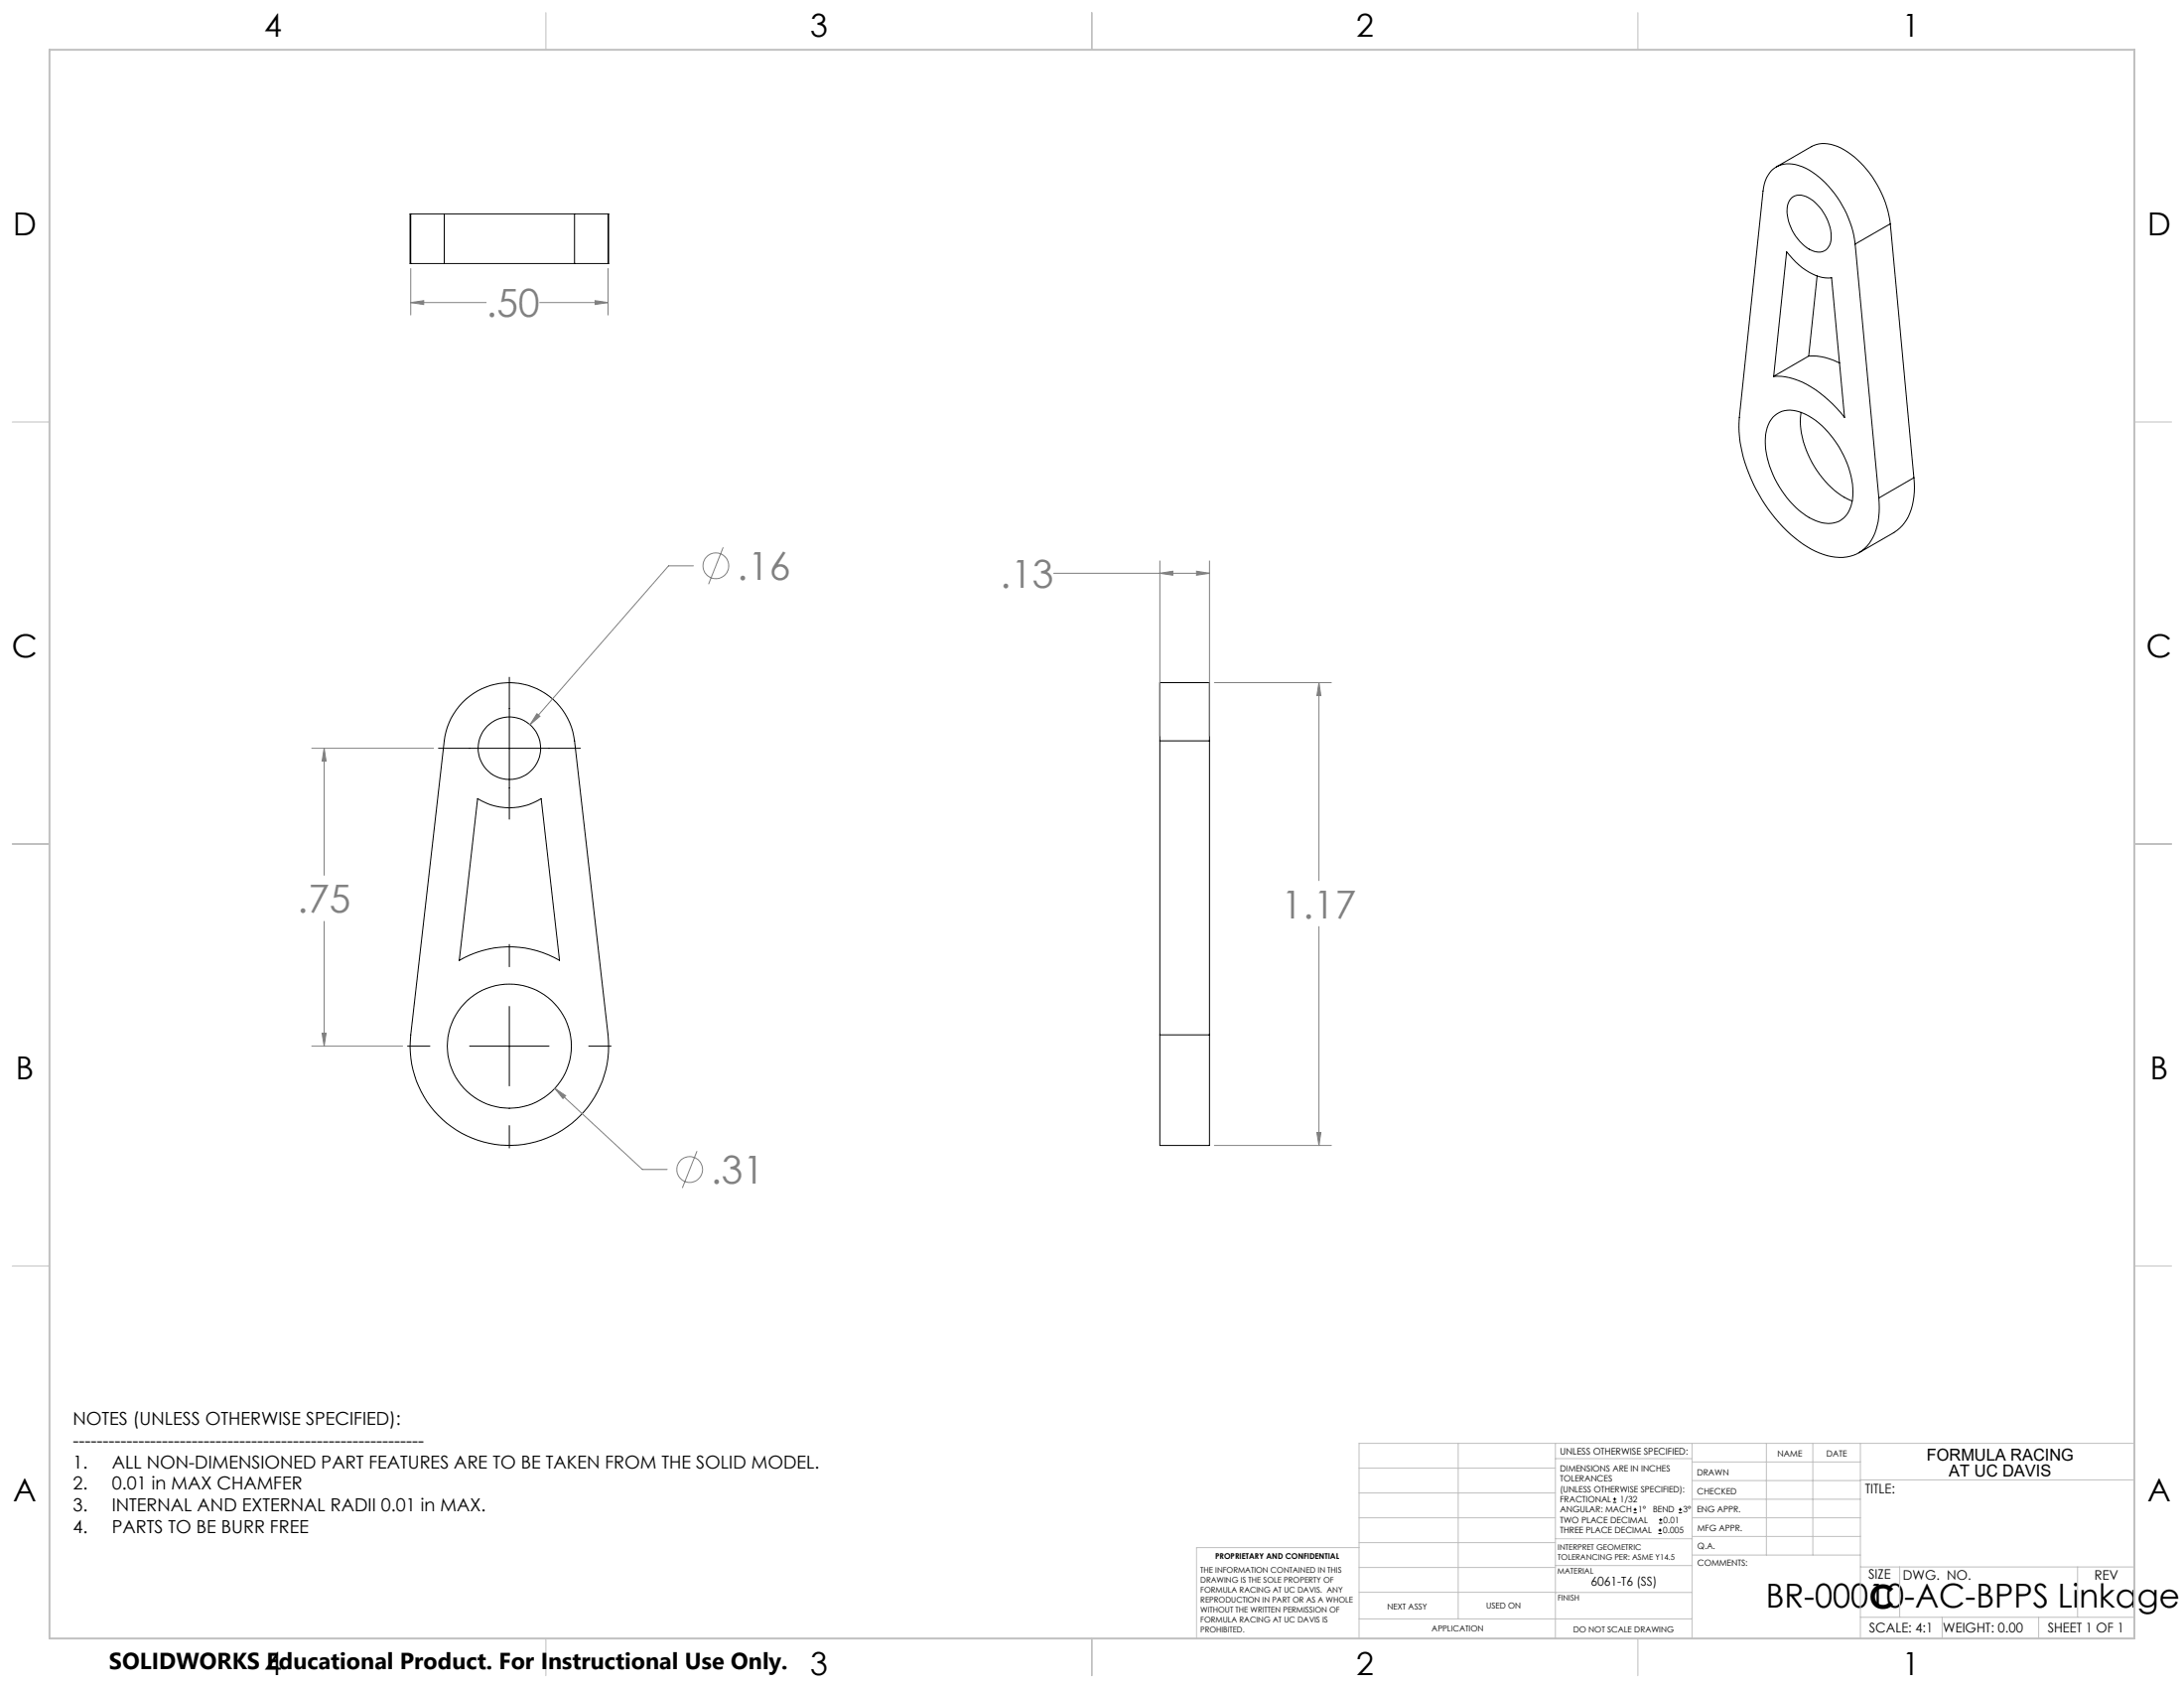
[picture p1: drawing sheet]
<svg xmlns="http://www.w3.org/2000/svg" width="559mm" height="432mm" viewBox="0 0 559 432" stroke-linecap="round" stroke-linejoin="round" font-family="sans-serif">
<g fill="none" stroke="#000" stroke-width=".25">
<path d="M105.1 54.7h-.2v12.7h.2M105.1 54.7h8.6M105.1 54.7v12.7M113.7 54.7h33.3M113.7 54.7v12.7M147 54.7v12.7M147 54.7h8.6M155.6 54.7h.1v12.7h-.1M155.6 54.7v12.7M454.5 42.7l9-5.2a8.8 8.8 0 0 1 9.2 1.4 26.9 26.9 0 0 1 11 18.4M458.4 50.6a3.9 3.9 0 0 1 4.8 .3 12.2 12.2 0 0 1 5.3 10.7 3.2 3.2 0 0 1-5 2.4 11.8 11.8 0 0 1-6.1-11.5l.4-1.1zM483.7 57.3l-9 5.1"/>
<path d="M483.7 57.3l6 64.9M105.1 67.4h8.6M113.7 67.4h33.3M147 67.4h8.6M457.1 64.4a15.7 15.7 0 0 0 10 6.7l1.5-.1 3.3 35.8a28.7 28.7 0 0 0-12.9-9.9l-3.2-.6h-2zM464.9 70.6l-2.1 20.5M474.7 62.4a26.2 26.2 0 0 0-12.7-19.4 7.7 7.7 0 0 0-8.2 .2 8.1 8.1 0 0 0-2.7 5.7l-6.1 57.9a35.6 35.6 0 0 0 6.6 22.2 32.8 32.8 0 0 0 13.9 12.5 10.7 10.7 0 0 0 11.6-1.2 14.6 14.6 0 0 0 3.7-11.6l-.1-1.3M474.7 62.4l6 65M462.8 91.1a15 15 0 0 1 7.9 1.8M462.8 91.1l-9 5.2M453.6 106.8a6.4 6.4 0 0 1 7.6-1.1 22.4 22.4 0 0 1 11 11.8 17.7 17.7 0 0 1 1.4 11.9 6 6 0 0 1-8.2 4.1 21.1 21.1 0 0 1-11.3-11.1 19 19 0 0 1-1.9-13l.6-1.4zM460.8 105.5a22.2 22.2 0 0 0 5.5 16.7 18.3 18.3 0 0 0 7.6 6"/>
<path d="M489.7 122.2a15.9 15.9 0 0 1-3 12.2l-2.1 1.8-9 5.2M489.7 122.2l-9 5.2M118.3 179.7a16.8 16.8 0 0 1 17.4-4.2 16.8 16.8 0 0 1 11.3 14l8.6 75.2a25.4 25.4 0 0 1-25.3 28.3 25.4 25.4 0 0 1-25.2-28.3l8.6-75.2a17 17 0 0 1 4.6-9.8zM130.3 173.2v36.3M112.2 191.4h36.3M296.8 189.5v-14.9h12.7v14.9M296.8 189.5h12.7M296.8 189.5v75.2M309.5 189.5v75.2M122.2 204.3a15.2 15.2 0 0 0 16.3 0l4.7 41.4a25.4 25.4 0 0 0-25.7 0zM130.3 241.6v5.7M130.3 257.5v20.3"/>
<path d="M104.3 267.6h5.7M120.2 267.6h20.3M150.6 267.6h5.8M296.8 264.7v28.3h12.7v-28.3M296.8 264.7h12.7M130.3 287.9v5.8M412.7 384.3h.9M412.7 383.5h.9M413.1 383.1v.8M418 387h.8M418 386.2h.8M418.4 385.7v.9"/>
<path d="M424.3 392.3h.9M424.3 391.4h.9M424.5 389.6h.8M424.5 388.8h.8M424.7 391v.9M424.9 388.4v.8M429.5 387h.9M429.5 386.2h.9M429.9 385.7v.9"/>
<circle cx="130.3" cy="191.4" r="8"/>
<circle cx="130.3" cy="267.6" r="15.9"/>
</g>
<g fill="none" stroke="#808080" stroke-width=".25">
<path d="M105.1 77.4l3.3-.5v1zM105.1 68.7v11.9M105.1 77.4h19.3M138.1 77.4h17.5M152.3 76.9l3.3 .5-3.3 .5zM155.6 68.7v11.9M177.4 144.7h-6.3l-35.5 40.7M185 140l-3.7 9.4M269.6 146.6h39.9M296.8 146.6l3.3-.5v1zM296.8 143.5v44.7M306.1 146.1l3.4 .5-3.4 .5z"/>
<path d="M309.5 143.5v44.7M310.7 174.6h29.9M337.5 174.6l.5 3.3h-1.1zM337.5 174.6v50.6M79.8 191.4h31.1M82.9 191.4l.5 3.3h-1zM82.9 191.4v32.5M137.4 182.6l.7 .6-2.5 2.2zM82.9 235.7v31.9M337.5 237v56M79.8 267.6h23.2M82.4 264.3h1l-.5 3.3z"/>
<path d="M142 278.4l2.7 1.9-.7 .7zM142 278.4l22.4 20.8h6.3M178.3 294.5l-3.7 9.4M310.7 293h29.9M336.9 289.7h1.1l-.5 3.3z"/>
<circle cx="183.2" cy="144.7" r="3.3"/>
<circle cx="176.5" cy="299.2" r="3.3"/>
</g>
<g fill="none" stroke="#c0c0c0" stroke-width=".25">
<path d="M139.7 3.2v9.5M279.4 3.2v9.5M419.1 3.2v9.5M3.1 107.9h9.6M546.1 107.9h9.5M3.1 215.9h9.6M546.1 215.9h9.5M3.1 323.8h9.6M546.1 323.8h9.5M347.7 375.6h50.3M373.1 369.2v44.9M398 369.2v49.9"/>
<path d="M398 373.1h34.9M432.9 369.2v49.9M432.9 378.7h43.1M432.9 374h43.1M451.9 369.2v28.6M463.8 369.2v28.6M476 369.2v49.9M476 378.6h70.1M546.1 369.2h-198.4v49.9M347.7 394.6h50.3M347.7 388.3h50.3M347.7 381.9h50.3"/>
<path d="M347.7 395.9h-41.6v23.2M398 393.6h35M432.9 383.5h43.1M432.9 388.3h43.1M432.9 393h43.1M433 397.8h43M139.7 419.1v9.6M279.4 419.1v9.6M347.7 414.1h85.2M347.7 401h50.3M347.7 407.3h50.3M398 407.4h34.9"/>
<path d="M398 400.5h35M419.1 419.1v9.6M476 413.7h70.1M476 400.8h70.1M486.1 400.8v12.9M496.9 413.7v5.4M521.6 413.7v5.4M531.6 400.8v12.9"/>
</g>
<path d="M12.7 12.7h533.4v406.4h-533.4z" fill="none" stroke="#c0c0c0" stroke-width=".5"/>
<path d="M142 278.4l2 2.6 .7-.7zM137.4 182.6l-1.8 2.8 2.5-2.2zM82.9 191.4l.5 3.3h-1zM82.4 264.3h1l-.5 3.3zM306.1 146.1l3.4 .5-3.4 .5zM296.8 146.6l3.3-.5v1zM337.5 174.6l.5 3.3h-1.1zM336.9 289.7h1.1l-.5 3.3zM152.3 76.9l3.3 .5-3.3 .5zM105.1 77.4l3.3-.5v1z" fill="#808080"/>
<g font-size="9.9" fill="#808080">
<text x="124.4" y="81.1">.50</text>
<text x="188.6" y="148.5">.16</text>
<text x="255.9" y="150.4">.13</text>
<text x="76.1" y="233.5">.75</text>
<text x="327.9" y="234.9">1.17</text>
<text x="181.9" y="302.9">.31</text>
</g>
<g font-size="8.5">
<text x="451.8" y="411.3">BR-00010-AC-BPPS Linkage</text>
<text x="478.3" y="411.4">C</text>
</g>
<g font-size="8.1">
<text x="67.6" y="9.3">4</text>
<text x="207.3" y="9.3">3</text>
<text x="347" y="9.3">2</text>
<text x="486.7" y="9.3">1</text>
<text x="3.3" y="60.1">D</text>
<text x="549.4" y="60.1">D</text>
<text x="3" y="168">C</text>
<text x="549.1" y="168">C</text>
<text x="4" y="276">B</text>
<text x="550.1" y="276">B</text>
<text x="3.3" y="383.9">A</text>
<text x="549.4" y="383.9">A</text>
<text x="67.6" y="428.4">4</text>
<text x="207.3" y="428.4">3</text>
<text x="347" y="428.4">2</text>
<text x="486.7" y="428.4">1</text>
</g>
<text font-size="5.9" x="27.9" y="427">SOLIDWORKS Educational Product. For Instructional Use Only.</text>
<g font-size="4.6">
<text x="18.6" y="364.4">NOTES (UNLESS OTHERWISE SPECIFIED):</text>
<text x="18.6" y="370">-----------------------------------------------------------</text>
<text x="18.6" y="375.5">1.</text>
<text x="28.7" y="375.5">ALL NON-DIMENSIONED PART FEATURES ARE TO BE TAKEN FROM THE SOLID MODEL.</text>
<text x="18.6" y="381.1">2.</text>
<text x="28.7" y="381.1">0.01 in MAX CHAMFER</text>
<text x="18.6" y="386.7">3.</text>
<text x="28.7" y="386.7">INTERNAL AND EXTERNAL RADII 0.01 in MAX.</text>
<text x="18.6" y="392.3">4.</text>
<text x="28.7" y="392.3">PARTS TO BE BURR FREE</text>
</g>
<g font-size="4.2">
<text x="493" y="373.5">FORMULA RACING</text>
<text x="498.7" y="377.8">AT UC DAVIS</text>
</g>
<g font-size="3.4">
<text x="477.2" y="381.9">TITLE:</text>
<text x="478.1" y="404">SIZE</text>
<text x="486.9" y="404">DWG. NO.</text>
<text x="535.9" y="404.1">REV</text>
<text x="478.2" y="417.6">SCALE: 4:1</text>
<text x="497.1" y="417.7">WEIGHT: 0.00</text>
<text x="523.9" y="417.6">SHEET 1 OF 1</text>
</g>
<text font-size="3.2" x="407" y="405.7">6061-T6 (SS)</text>
<text font-size="2.4" x="399.2" y="372.1">UNLESS OTHERWISE SPECIFIED:</text>
<g font-size="2.2">
<text x="399.2" y="376.4">DIMENSIONS ARE IN INCHES</text>
<text x="434.2" y="377.3">DRAWN</text>
<text x="454.8" y="372.5">NAME</text>
<text x="467.3" y="372.6">DATE</text>
<text x="399.2" y="379">TOLERANCES</text>
<text x="399.2" y="381.7">(UNLESS OTHERWISE SPECIFIED):</text>
<text x="434.3" y="382.2">CHECKED</text>
<text x="399.2" y="389.6">TWO PLACE DECIMAL</text>
<text x="399.2" y="384.3">FRACTIONAL</text>
<text x="399.2" y="387">ANGULAR: MACH</text>
<text x="414.5" y="384.3">1/32</text>
<text x="419.1" y="387">1°</text>
<text x="422.9" y="387">BEND</text>
<text x="425.6" y="389.6">0.01</text>
<text x="430.6" y="387">3°</text>
<text x="434.2" y="386.9">ENG APPR.</text>
<text x="399.2" y="392.3">THREE PLACE DECIMAL</text>
<text x="425.5" y="392.3">0.005</text>
<text x="434.3" y="391.6">MFG APPR.</text>
<text x="434.3" y="396.3">Q.A.</text>
<text x="434.3" y="400.5">COMMENTS:</text>
</g>
<g font-size="2.1">
<text x="354.9" y="411.6">NEXT ASSY</text>
<text x="380.3" y="411.6">USED ON</text>
<text x="366.3" y="417.4">APPLICATION</text>
<text x="402.5" y="417.5">DO NOT SCALE DRAWING</text>
</g>
<g font-size="2">
<text x="310.9" y="398.8">PROPRIETARY AND CONFIDENTIAL</text>
<text x="398.6" y="396.5">INTERPRET GEOMETRIC</text>
<text x="398.6" y="399">TOLERANCING PER: ASME Y14.5</text>
<text x="307.2" y="402.4">THE INFORMATION CONTAINED IN THIS</text>
<text x="307.2" y="404.9">DRAWING IS THE SOLE PROPERTY OF</text>
<text x="307.2" y="407.5">FORMULA RACING AT UC DAVIS. ANY</text>
<text x="398.5" y="402.6">MATERIAL</text>
<text x="307.2" y="410">REPRODUCTION IN PART OR AS A WHOLE</text>
<text x="307.2" y="412.5">WITHOUT THE WRITTEN PERMISSION OF</text>
<text x="398.5" y="409.4">FINISH</text>
<text x="307.2" y="415">FORMULA RACING AT UC DAVIS IS</text>
<text x="307.2" y="417.6">PROHIBITED.</text>
</g>
</svg>
